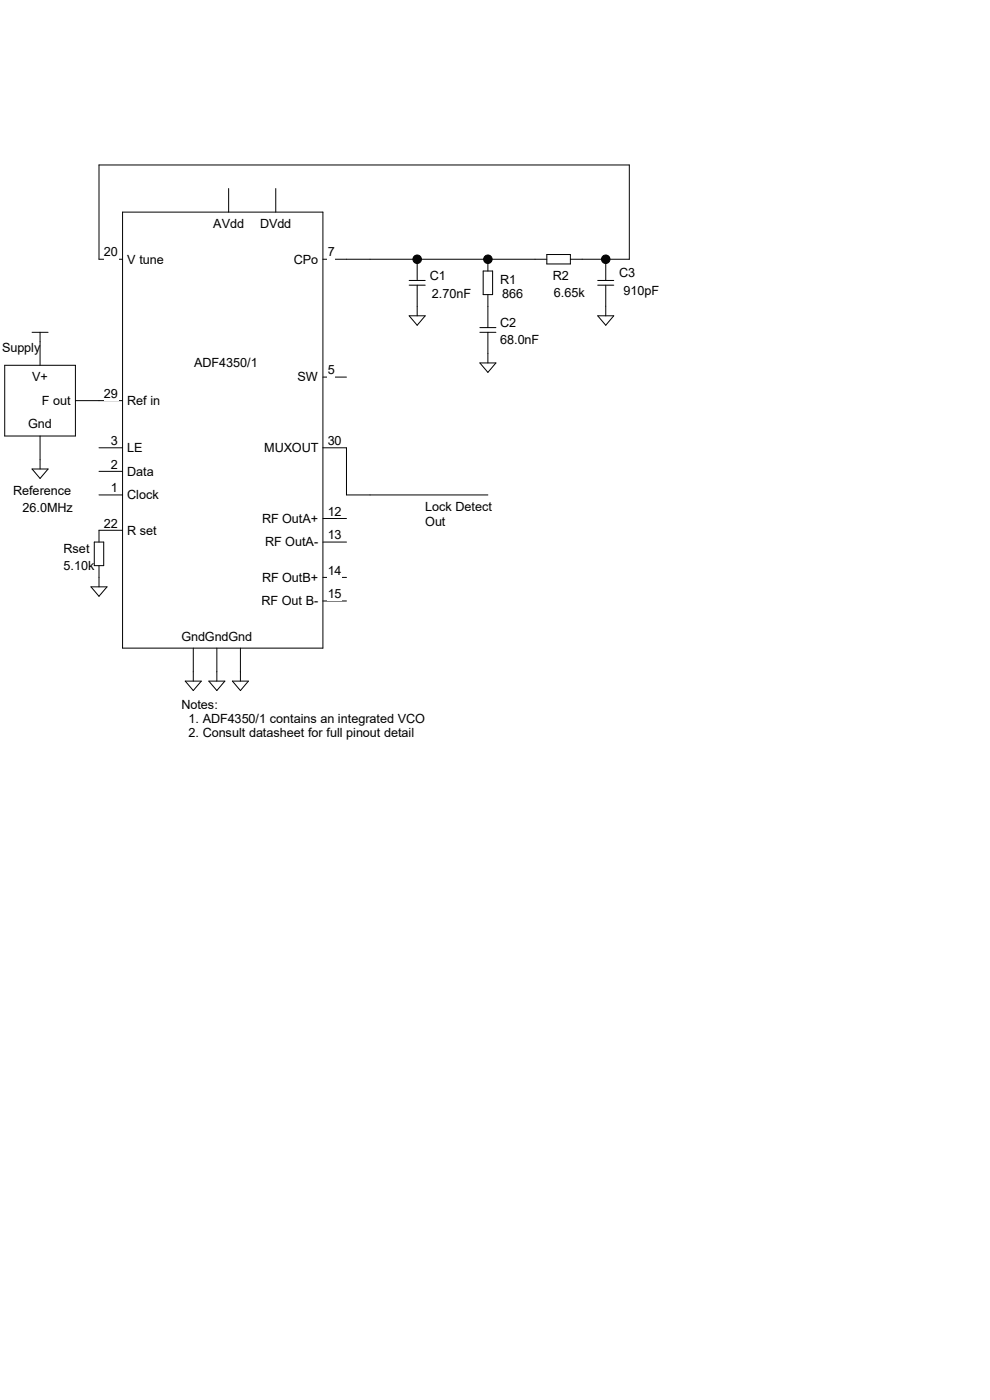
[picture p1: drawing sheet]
<svg xmlns="http://www.w3.org/2000/svg" width="210mm" height="297mm" viewBox="0 0 210 297" stroke-linecap="round" stroke-linejoin="round" font-family="sans-serif">
<path d="M68.5 127.5h5" fill="none" stroke="#000" stroke-width=".21"/>
<g fill="#fff">
<path d="M55.5 126h12.1v3h-12.1z"/>
<path d="M69.5 124.5h3v3h-3z"/>
</g>
<path d="M68.5 122.5h5" fill="none" stroke="#000" stroke-width=".21"/>
<g fill="#fff">
<path d="M55.6 121h12v3h-12z"/>
<path d="M69.5 119.5h3v3h-3z"/>
</g>
<path d="M68.5 80h5" fill="none" stroke="#000" stroke-width=".21"/>
<g fill="#fff">
<path d="M63.1 78.5h4.5v3h-4.5z"/>
<path d="M69.5 77h1.5v3h-1.5z"/>
</g>
<path d="M26 45h42.5v92.5h-42.5zM68.5 55h5" fill="none" stroke="#000" stroke-width=".21"/>
<g fill="#fff">
<path d="M62.4 53.5h5.2v3h-5.2z"/>
<path d="M69.5 52h1.5v3h-1.5z"/>
</g>
<path d="M21 55h5" fill="none" stroke="#000" stroke-width=".21"/>
<g fill="#fff">
<path d="M27 53.5h7.8v3h-7.8z"/>
<path d="M22.1 52h3v3h-3z"/>
</g>
<path d="M21 85h5" fill="none" stroke="#000" stroke-width=".21"/>
<g fill="#fff">
<path d="M27 83.5h7v3h-7z"/>
<path d="M22.1 82h3v3h-3z"/>
</g>
<g fill="none" stroke="#000" stroke-width=".21">
<path d="M48.5 40v5M58.5 40v5M21 55v-20h112.5v20h-12.5M73.5 55h42.5M86.8 59.5h3.4M88.5 55v4.5M102.5 57.5h2v5h-2zM103.5 55v2.5M116 54h5v2h-5zM126.8 59.5h3.4M128.5 55v4.5M1 77.5h15v15h-15z"/>
<path d="M6.8 70.5h3.4M8.5 70.5v7M86.8 67h3.4l-1.7 2zM86.8 60.5h3.4M88.5 60.5v6.5M101.8 77h3.4l-1.7 2zM101.8 70.5h3.4M101.8 69.5h3.4M103.5 62.5v7M103.5 70.5v6.5M126.8 67h3.4l-1.7 2zM126.8 60.5h3.4"/>
<path d="M128.5 60.5v6.5M6.8 99.5h3.4l-1.7 2zM8.5 92.5v7M16 85h5M21 95h5M21 100h5M68.5 95h5v10h30M20 115h2v5h-2zM21 105h5M21 120v4.5M26 112.5h-5v2.5M68.5 115h5"/>
<path d="M68.5 110h5M19.3 124.5h3.4l-1.7 2zM41 137.5v7M46 137.5v7M51 137.5v7M39.3 144.5h3.4l-1.7 2zM44.3 144.5h3.4l-1.7 2zM49.3 144.5h3.4l-1.7 2z"/>
</g>
<g fill="#000" stroke="#000" stroke-width=".21">
<circle cx="88.5" cy="55" r=".9"/>
<circle cx="103.5" cy="55" r=".9"/>
<circle cx="128.5" cy="55" r=".9"/>
</g>
<g font-size="2.7">
<text x="45.3" y="48.4">AVdd</text>
<text x="55.2" y="48.4">DVdd</text>
<text x="22.1" y="54.4">20</text>
<text x="27" y="55.9">V tune</text>
<text x="62.4" y="55.9">CPo</text>
<text x="69.5" y="54.4">7</text>
<text x="91.2" y="59.3">C1</text>
<text x="117.3" y="59.3">R2</text>
<text x="131.3" y="58.8">C3</text>
<text x="91.6" y="63.2">2.70nF</text>
<text x="106.1" y="60.2">R1</text>
<text x="106.5" y="63.3">866</text>
<text x="117.5" y="62.9">6.65k</text>
<text x="132.2" y="62.5">910pF</text>
<text x="106.1" y="69.3">C2</text>
<text x=".4" y="74.7">Supply</text>
<text x="41.2" y="77.9">ADF4350/1</text>
<text x="106.1" y="73">68.0nF</text>
<text x="6.8" y="80.9">V+</text>
<text x="63.1" y="80.9">SW</text>
<text x="69.5" y="79.4">5</text>
<text x="8.9" y="85.9">F out</text>
<text x="22.1" y="84.4">29</text>
<text x="27" y="85.9">Ref in</text>
<text x="6" y="90.9">Gnd</text>
<text x="23.5" y="94.4">3</text>
<text x="27" y="95.9">LE</text>
<text x="56" y="95.9">MUXOUT</text>
<text x="69.5" y="94.4">30</text>
<text x="23.5" y="99.4">2</text>
<text x="27" y="100.9">Data</text>
<text x="2.8" y="105">Reference</text>
<text x="23.5" y="104.4">1</text>
<text x="27" y="105.9">Clock</text>
<text x="4.8" y="108.7">26.0MHz</text>
<text x="22.1" y="111.9">22</text>
<text x="27" y="113.4">R set</text>
<text x="55.6" y="110.9">RF OutA+</text>
<text x="69.5" y="109.4">12</text>
<text x="90.2" y="108.5">Lock Detect</text>
<text x="90.2" y="111.5">Out</text>
<text x="13.5" y="117.4">Rset</text>
<text x="56.3" y="115.9">RF OutA-</text>
<text x="69.5" y="114.4">13</text>
<text x="13.5" y="120.9">5.10k</text>
<text x="55.6" y="123.4">RF OutB+</text>
<text x="69.5" y="121.9">14</text>
<text x="55.5" y="128.4">RF Out B-</text>
<text x="69.5" y="126.9">15</text>
<text x="38.5" y="135.9">GndGndGnd</text>
<text x="38.5" y="150.4">Notes:</text>
<text x="40" y="153.4">1. ADF4350/1 contains an integrated VCO</text>
<text x="40" y="156.4">2. Consult datasheet for full pinout detail</text>
</g>
</svg>
